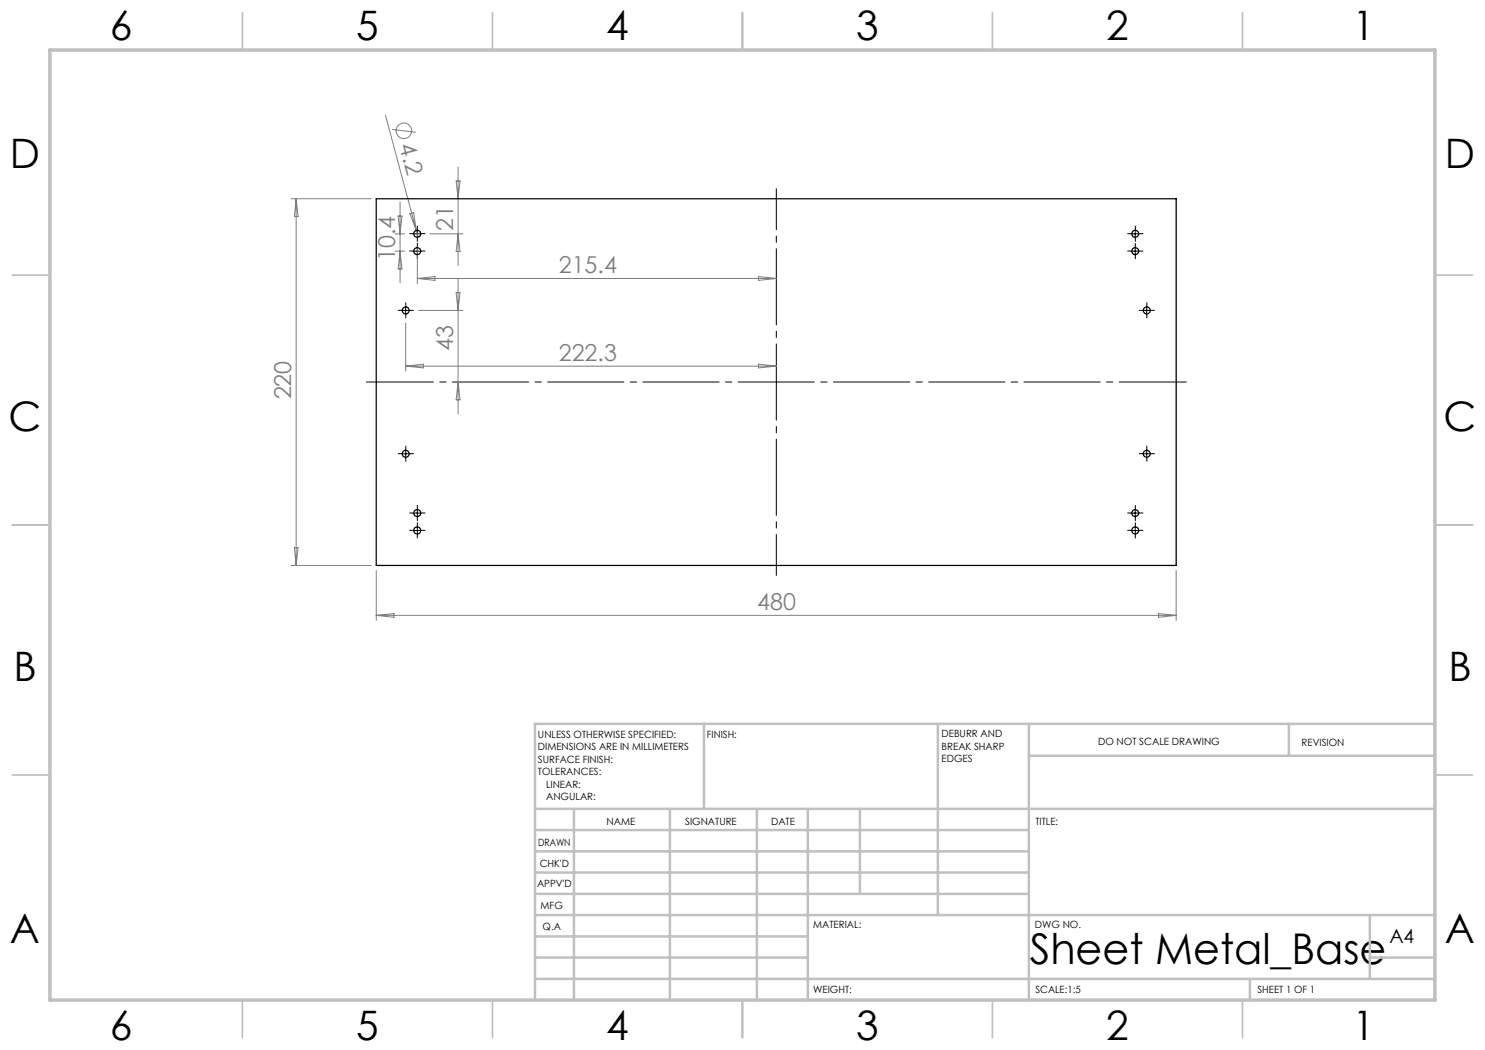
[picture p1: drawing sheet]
<svg xmlns="http://www.w3.org/2000/svg" width="297mm" height="210mm" viewBox="0 0 297 210" stroke-linecap="round" stroke-linejoin="round" font-family="sans-serif">
<g fill="none" stroke="#808080" stroke-width=".2">
<path d="M58.2 39.7h16.1M59.2 39.7v73.4M59.2 39.7l.4 3.6h-.7zM77.1 23l6.2 23.1M78.4 25.9l4.7 .5M91.2 36.2h.8l-.4 3.5zM91.6 33.4v19.7M79 46.8h1.9M79 50.2h1.9M79.6 43.2h.8l-.4 3.6zM80 40.4v16.2M80 50.2l.4 3.6h-.8z"/>
<path d="M82 42.7l.7-.2 .6 3.6zM83.3 46.1l.3 1.3M83.5 49.3v7.4M83.5 55.7h71.8M83.5 55.7l3.5-.4v.8zM86 46.8h6.6M91.2 58.5h.8l-.4 3.6zM91.6 55.7v27.1M91.6 46.8l.4 3.5h-.8zM151.7 55.3l3.6 .4-3.6 .4zM81.1 64.6v9.6M81.1 73.2h74.2"/>
<path d="M81.1 73.2l3.6-.4v.8zM83.7 62.1h8.9M91.6 76.4l.4 3.6h-.8zM151.7 72.8l3.6 .4-3.6 .4zM58.2 113.1h16.1M58.9 109.5h.7l-.4 3.6zM75.2 114.1v10M235.2 114.1v10M75.2 123.1h160M75.2 123.1l3.6-.4v.8zM231.7 122.7l3.5 .4-3.5 .4z"/>
<circle cx="80.8" cy="26.2" r="1.55"/>
</g>
<path d="M155.3 37.7v77.4" fill="none" stroke="#000" stroke-width=".2" stroke-dasharray="15.2 1.3 1.3 1.3" stroke-dashoffset="7.1"/>
<path d="M237.3 76.4h-164" fill="none" stroke="#000" stroke-width=".2" stroke-dasharray="15.2 1.3 1.3 1.3" stroke-dashoffset="1.8"/>
<g fill="none" stroke="#000" stroke-width=".2" stroke-dasharray="15.2 1.3 1.3 1.3">
<path d="M82.6 50.2h-.7M82.6 46.7h-.7M83.5 49.4v-.7M83.5 51v.7M83.5 45.9v-.7M83.5 47.6v.7M84.3 50.2h.7M84.3 46.7h.7M226.2 46.7h-.7M226.2 50.2h-.7M227.1 45.9v-.7M227.1 47.6v.7"/>
<path d="M227.1 49.4v-.7M227.1 51v.7M227.9 46.7h.7M227.9 50.2h.7M80.3 62.1h-.7M81.2 61.2v-.7M81.2 62.9v.7M82 62.1h.7M228.5 62.1h-.7M229.4 61.2v-.7M229.4 62.9v.7M230.2 62.1h.7"/>
<path d="M80.3 90.7h-.7M81.2 89.9v-.7M81.2 91.6v.7M82 90.7h.7M228.5 90.7h-.7M229.4 89.9v-.7M229.4 91.6v.7M230.2 90.7h.7M82.6 106.1h-.7M82.6 102.6h-.7M83.5 105.2v-.7M83.5 106.9v.7"/>
<path d="M83.5 101.8v-.7M83.5 103.4v.7M84.3 106.1h.7M84.3 102.6h.7M226.2 106.1h-.7M226.2 102.6h-.7M227.1 105.2v-.7M227.1 106.9v.7M227.1 101.8v-.7M227.1 103.4v.7M227.9 106.1h.7M227.9 102.6h.7"/>
</g>
<g fill="none" stroke="#000" stroke-width=".2">
<path d="M82.6 46.8h1.7M82.6 50.2h1.7M83.5 45.9v1.7M83.5 49.4v1.7M226.2 46.8h1.7M226.2 50.2h1.7M227 45.9v1.7M227 49.4v1.7M80.3 62.1h1.7M81.1 61.3v1.6M228.5 62.1h1.7M229.3 61.3v1.6"/>
<path d="M80.3 90.8h1.7M81.1 89.9v1.7M228.5 90.8h1.7M229.3 89.9v1.7M82.6 106.1h1.7M82.6 102.6h1.7M83.5 101.8v1.7M83.5 105.3v1.6M226.2 106.1h1.7M226.2 102.6h1.7M227 101.8v1.7M227 105.3v1.6"/>
</g>
<g fill="none" stroke="#c0c0c0" stroke-width=".35">
<path d="M48.5 2.5v7.5M98.5 2.5v7.5M148.5 2.5v7.5M198.5 2.5v7.5M248.5 2.5v7.5M2.5 55h7.5M287 55h7.5M2.5 105h7.5M287 105h7.5M2.5 155h7.5M287 155h7.5M48.5 200v7.5"/>
<path d="M98.5 200v7.5M148.5 200v7.5M198.5 200v7.5M248.5 200v7.5"/>
</g>
<g fill="none" stroke="#c0c0c0" stroke-width=".5">
<path d="M140.8 144.8v17M187.6 144.8v38.2M205.8 144.8v55.2M205.8 151.2h81.2M257.8 144.8v6.4M287 144.8h-180v55.2M107 161.8h180M107 178.8h98.8M107 174.5h98.8M107 170.3h98.8M107 166h98.8M114.8 161.8v38.2"/>
<path d="M134 161.8v38.2M151.4 161.8v38.2M161.6 161.8v38.2M172 161.8v17M107 195.8h180M107 191.5h54.6M107 187.3h54.6M107 183h180M250 195.8v4.2M274 191.5h13M274 183v12.8"/>
</g>
<path d="M10 10h277v190h-277z" fill="none" stroke="#c0c0c0" stroke-width=".7"/>
<g fill="none" stroke="#000" stroke-width=".25">
<path d="M75.2 39.7h160v73.4h-160z"/>
<circle cx="83.4" cy="46.8" r=".71"/>
<circle cx="83.5" cy="50.2" r=".71"/>
<circle cx="227" cy="46.8" r=".7"/>
<circle cx="227" cy="50.2" r=".7"/>
<circle cx="81.1" cy="62.1" r=".7"/>
<circle cx="229.4" cy="62.1" r=".71"/>
<circle cx="81.1" cy="90.8" r=".7"/>
<circle cx="229.4" cy="90.8" r=".71"/>
<circle cx="83.4" cy="106.1" r=".71"/>
<circle cx="83.5" cy="102.6" r=".71"/>
<circle cx="227" cy="106.1" r=".7"/>
<circle cx="227" cy="102.6" r=".7"/>
</g>
<text font-size="8.5" x="205.9" y="192.7">Sheet Metal_Base</text>
<g font-size="8.1">
<text x="22" y="8">6</text>
<text x="71.2" y="8">5</text>
<text x="121.2" y="8">4</text>
<text x="171.3" y="8">3</text>
<text x="221.3" y="8">2</text>
<text x="270.5" y="8">1</text>
<text x="2" y="33.6">D</text>
<text x="289" y="33.6">D</text>
<text x="1.7" y="86.1">C</text>
<text x="288.7" y="86.1">C</text>
<text x="2.7" y="136.1">B</text>
<text x="289.7" y="136.1">B</text>
<text x="2" y="188.6">A</text>
<text x="289" y="188.6">A</text>
<text x="22" y="208">6</text>
<text x="71.2" y="208">5</text>
<text x="121.2" y="208">4</text>
<text x="171.3" y="208">3</text>
<text x="221.3" y="208">2</text>
<text x="270.5" y="208">1</text>
</g>
<g font-size="4.7" fill="#808080">
<text x="79.8" y="29.1" transform="rotate(75 79.8 29.1)">4.2</text>
<text x="90.6" y="46.2" transform="rotate(-90 90.6 46.2)">21</text>
<text x="79" y="52.2" transform="rotate(-90 79 52.2)">10.4</text>
<text x="111.8" y="54.7">215.4</text>
<text x="90.6" y="70.1" transform="rotate(-90 90.6 70.1)">43</text>
<text x="111.8" y="72.2">222.3</text>
<text x="58.3" y="79.9" transform="rotate(-90 58.3 79.9)">220</text>
<text x="151.5" y="122.1">480</text>
</g>
<text font-size="3.9" x="277.9" y="188.5">A4</text>
<g font-size="2">
<text x="107.6" y="147.6">UNLESS OTHERWISE SPECIFIED:</text>
<text x="141.4" y="147.6">FINISH:</text>
<text x="188.3" y="147.5">DEBURR AND</text>
<text x="188.3" y="150">BREAK SHARP</text>
<text x="219.6" y="149">DO NOT SCALE DRAWING</text>
<text x="260.3" y="149.2">REVISION</text>
<text x="107.6" y="150.1">DIMENSIONS ARE IN MILLIMETERS</text>
<text x="107.6" y="152.6">SURFACE FINISH:</text>
<text x="107.6" y="155.1">TOLERANCES:</text>
<text x="188.3" y="152.5">EDGES</text>
<text x="109.2" y="157.6">LINEAR:</text>
<text x="109.2" y="160.1">ANGULAR:</text>
<text x="121.3" y="165">NAME</text>
<text x="137" y="164.9">SIGNATURE</text>
<text x="154.2" y="164.9">DATE</text>
<text x="207.1" y="164.9">TITLE:</text>
<text x="107.6" y="169.1">DRAWN</text>
<text x="107.9" y="173.3">CHK'D</text>
<text x="107.4" y="177.4">APPV'D</text>
<text x="108.1" y="181.8">MFG</text>
<text x="108.5" y="186">Q.A</text>
<text x="162.6" y="185.5">MATERIAL:</text>
<text x="207" y="185.5">DWG NO.</text>
<text x="162.6" y="198.5">WEIGHT:</text>
<text x="207.1" y="198.6">SCALE:1:5</text>
<text x="251.5" y="198.6">SHEET 1 OF 1</text>
</g>
</svg>
